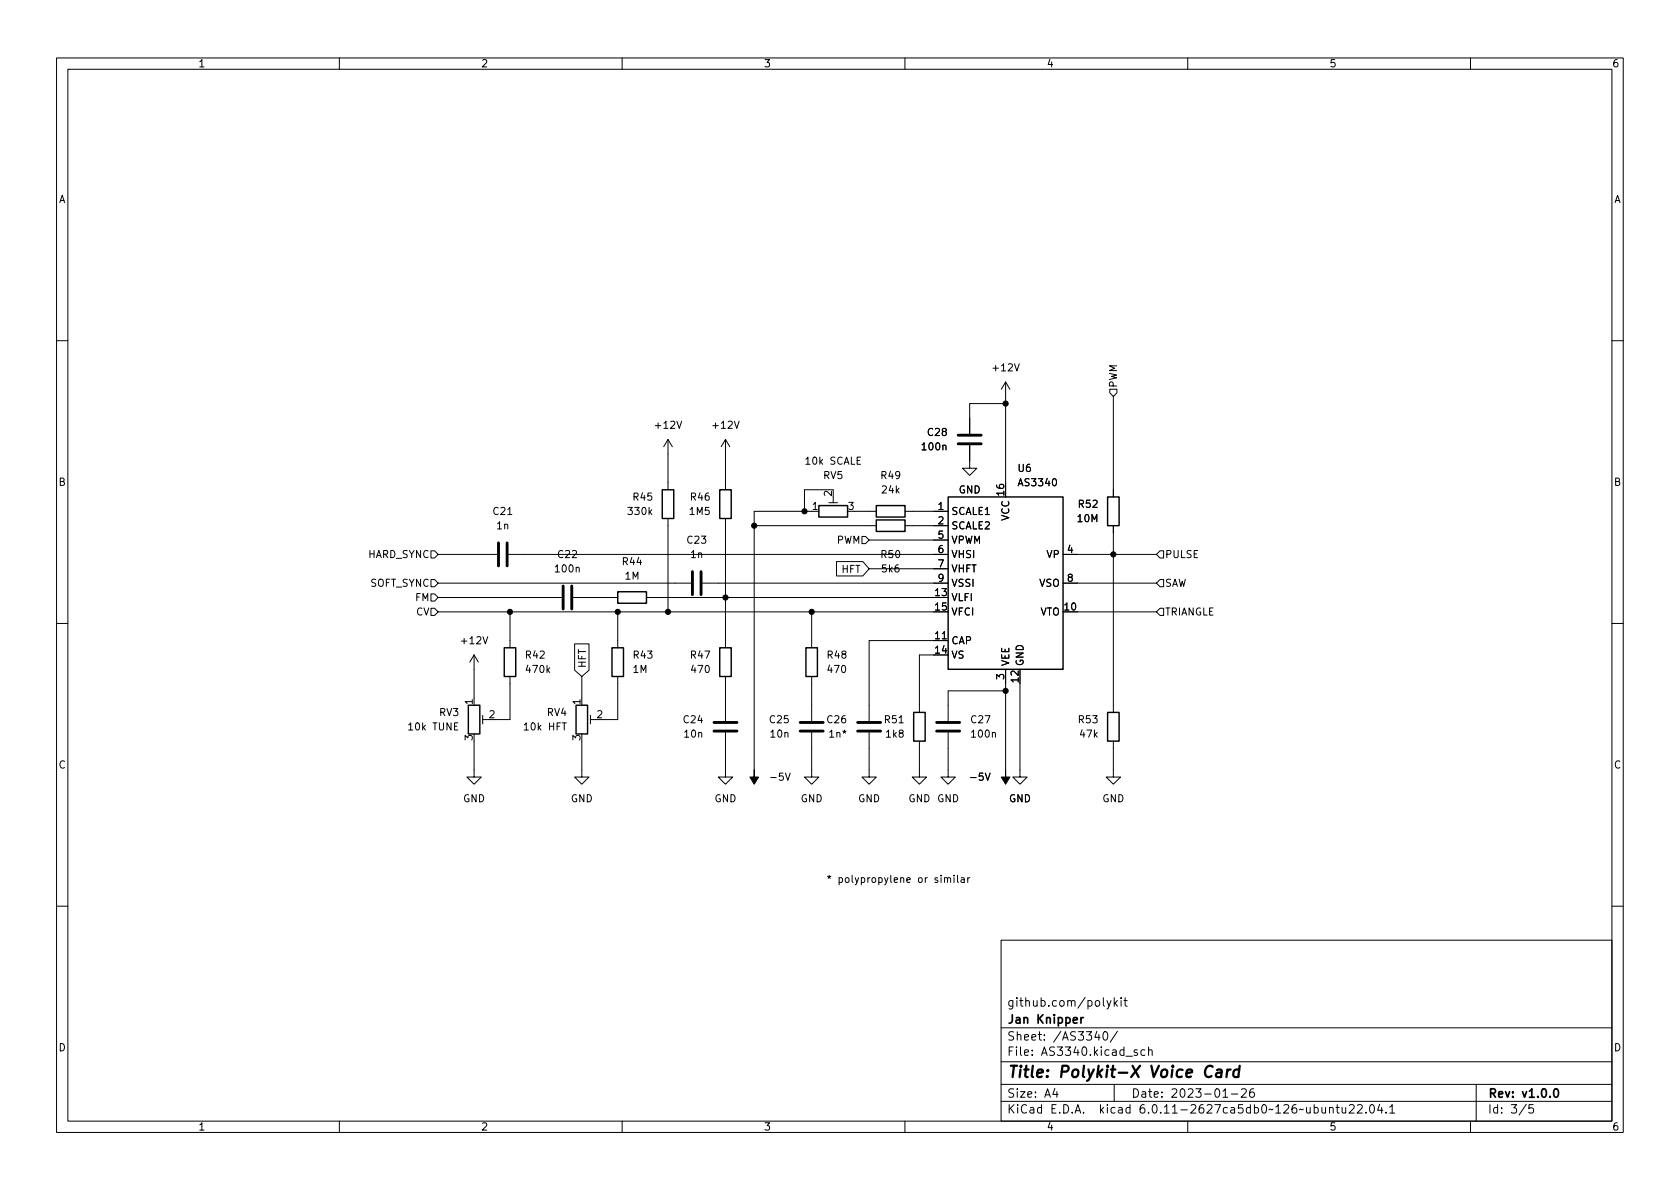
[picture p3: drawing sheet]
<svg xmlns="http://www.w3.org/2000/svg" width="297mm" height="210mm" viewBox="0 0 297 210" stroke-linecap="round" stroke-linejoin="round" font-family="sans-serif">
<g fill="none" stroke="#000" stroke-width=".18">
<path d="M10 10.2h277v190.1h-277zM12 12.2h273v186.1h-273zM60 10.2v2M110 10.2v2M160 10.2v2M210 10.2v2M260 10.2v2M10 60.2h2M118.1 77.7v8.9M118.1 77.7l-.8 1.3M118.1 77.7l.8 1.3M119.7 74.5l.4 1.3 .4-1.3"/>
<path d="M128.3 77.7l-.8 1.3M128.3 77.7v8.9M128.3 77.7l.7 1.3M129.8 74.5l.5 1.3 .4-1.3M166.7 78.8l.2-.1 .3 .1 .1 .8M171.4 78.7v4.1h1.3l-1.3 1.3-1.2-1.3h1.2M177.8 67.6l-.8 1.2M177.8 67.6v20.3M177.8 67.6l.8 1.2M177.8 71.4h-6.4v5.3M179.4 64.3l.4 1.3 .4-1.3M196.2 68.8h1.3v.7l-.7 .6-.6-.6z"/>
<path d="M196.8 70.1v17.8M285 60.2h2M76.2 97.4h.6l.7 .6-.7 .7h-.6zM77.5 98h10.4M89.8 91h.7M89.9 98h77.7M114.9 90.5l.3 .5M115.2 90.1l-.4 .5M118.1 91.7v16.5M128.3 91.7v22.8M133.3 93h21.6M144.8 90.4h-11.5v45.7"/>
<path d="M146.6 88.9h1.5M147.3 87.9v1M147.3 86.6h-5.1v3.8M147.9 99.3h4.7l1.1 1.3-1.1 1.2h-4.7zM151.1 90.4h3.8M152.4 94.9h.6l.7 .6-.7 .6h-.6zM153.7 95.5h13.9M160 90.4h7.6M160 93h7.6M186.2 84.8l.2-.2a.68 .68 0 0 1 .4 .7 .68 .68 0 0 1-.4 .6l-.2-.1-.1-.4zM188 98h16.5M196.8 93v33"/>
<path d="M205.1 97.4h.6v1.3h-.6l-.6-.7zM10 110.2h2M76.2 105h.6l.7 .7-.7 .6h-.6zM76.2 107.6h.6l.7 .6-.7 .6h-.6zM76.2 102.5h.6l.7 .6-.7 .7h-.6zM77.5 103.1h44.7M77.5 105.7h21.8M77.5 108.2h90.1M83.8 115.8v8.9M83.8 115.8l-.7 1.3M83.8 115.8l.8 1.3M85.4 112.6l.4 1.3 .4-1.3"/>
<path d="M90.2 119.6v7.6h-2.6M90.2 108.2v6.3M96.8 118.4l.4 .5M97.2 118.1l-.5 .5M101.3 105.7h7.9M101.6 113.9h2.5v4.6l-1.2 1.1-1.3-1.1zM101.9 100.4l.2-.1 .3 .1v.8M102.9 119.6v5.1M109.2 119.6v7.6h-2.5M109.2 108.2v6.3M114.3 105.7h53.3M124.2 103.1h43.4"/>
<path d="M128.3 119.6v7.9M143.5 108.2v6.3M143.5 119.6v7.9M153.7 100.6h13.9M166.6 113h.7M167.6 113.3h-13.9v14.2M167.6 115.8h-5v10.2M177.8 118.4v17.7M180.3 118.4v19h1.3l-1.3 1.3-1.2-1.3h1.2M188 103.1h16.5M188 108.2h16.5M205.1 107.6h.6v1.2h-.6l-.6-.6z"/>
<path d="M205.1 102.5h.6v1.3h-.6l-.6-.7zM285 110.2h2M83.8 131.1v6.3h1.3l-1.3 1.3-1.3-1.3h1.3M85.3 126.5v1.5M85.3 127.2h1.1M102.9 131.1v6.3h1.2l-1.2 1.3-1.3-1.3h1.3M104.4 127.2h1M104.4 126.5v1.5M128.3 129.5v7.9h1.2l-1.2 1.3-1.3-1.3h1.3M138.9 136.7l.4 1.3 .4-1.3M143.5 129.5v7.9h1.3l-1.3 1.3-1.3-1.3h1.3M149 129.3l.3 .1 .3-.1"/>
<path d="M153.7 129.5v7.9h1.2l-1.2 1.3-1.3-1.3h1.3M159 127.8h.7M162.6 131.1v6.3h1.2l-1.2 1.3-1.3-1.3h1.3M167.6 129.5v7.9h1.3l-1.3 1.3-1.2-1.3h1.2M174.2 136.7l.4 1.3 .5-1.3M175.5 129.6l.1-.1 .3 .1 .1 .8M177.8 122.2h-10.2v5.3M196.8 131.1v6.3h1.3l-1.3 1.3-1.2-1.3h1.2M159.2 155.3l.2-.1 .3 .1 .1 .7M160.3 155.6l.6-.1v-.2l-.4-.1-.2 .2 .1 .6h.5M171.5 155.2l-.4 .2M10 160.2h2"/>
<path d="M177 166.3h108v32h-108zM195.7 176.9l.4 1M196.4 176.9l-.5 1.4-.2 .1M197 176.4v1.5M197.1 177.4l.5 .5M197.6 176.9l-.6 .6M198.2 176.4v.2M198.2 176.9v1M198.7 176.9h.6M198.9 176.4v1.3l.4 .2M285 160.2h2M60 198.3v2"/>
<path d="M110 198.3v2M160 198.3v2M177 194.8h108M177 191.8h108M177 187.8h108M177 181.8h108M182.5 186.5v.1M182.5 185.7v.1M184.6 183.8v.1M184.6 183v.1M195.1 182.6l.3-.2a.81 .81 0 0 1 .5 .7 .81 .81 0 0 1-.3 .8h-.1a.81 .81 0 0 1-.4-1.3zM197 191.8v3"/>
<path d="M197.6 182.4l-1.3 1.9M202.4 185.7l-.4-.1-.3 .3v.4l.2 .3h.5M203.1 185.8l.2-.2 .3 .1 .1 .9M203.1 185.1v1.5M210 198.3v2M217.7 193.5h1.2M219.5 192.7l.6-.2 .2 .2 .1 .3-1 1h1M221.6 192.5a.59 .59 0 0 0-.7 .7v.5l.2 .3h.4l.2-.1 .1-.5-.2-.2-.4-.1-.3 .3M238.6 195.5l.5-.2 .3 .2v.3l-.9 1h.9M240 195.5l.6-.2 .2 .2 .1 .3-1 1h1M241.5 196.7v.1M242.4 195.4l.1-.1a.81 .81 0 0 1 .6 .7 .81 .81 0 0 1-.3 .8h-.2a.81 .81 0 0 1-.5-.6 .81 .81 0 0 1 .3-.8z"/>
<path d="M243.9 195.3l-.3 1h.9M244.3 195.8v1M245.1 196.7v.1M245.7 195.8l.4-.5v1.5M245.7 196.8h.9M260 198.3v2M261 191.8v6.5M271.1 195.3h-.7l-.1 .7 .2-.1 .5 .1 .2 .2-.1 .5-.2 .1-.6-.1"/>
</g>
<path d="M200.2 188.5l1.1 2M201.6 188.5l-1.6 2" fill="none" stroke="#000" stroke-width=".4"/>
<g fill="none" stroke="#000" stroke-width=".51">
<path d="M169.4 78.5h4.1M169.4 77h4.1M88.1 96v4.1M89.7 96v4.1M99.6 103.6v4.1M101.1 103.6v4.1M122.4 101.1v4.1M124 101.1v4.1M126.2 129.3h4.1M126.2 127.8h4.1M141.5 129.3h4M141.5 127.8h4"/>
<path d="M151.6 129.3h4.1M151.6 127.8h4.1M165.6 129.3h4.1M165.6 127.8h4.1"/>
</g>
<g fill="#000" stroke="#000" stroke-width=".18">
<path d="M133.3 136.1v1.3h.8l-.8 1.3-.7-1.3h.7zM177.8 136.1v1.3h.8l-.8 1.3-.8-1.3h.8z"/>
<circle cx="177.8" cy="71.4" r=".46"/>
<circle cx="133.3" cy="93" r=".46"/>
<circle cx="142.2" cy="90.4" r=".46"/>
<circle cx="196.8" cy="98" r=".46"/>
<circle cx="90.2" cy="108.2" r=".46"/>
<circle cx="109.2" cy="108.2" r=".46"/>
<circle cx="118.1" cy="108.2" r=".46"/>
<circle cx="128.3" cy="105.7" r=".46"/>
<circle cx="143.5" cy="108.2" r=".46"/>
<circle cx="177.8" cy="122.2" r=".46"/>
</g>
<g fill="none" stroke="#000" stroke-width=".25">
<path d="M117.1 86.6h2v5.1h-2zM127.3 86.6h2v5.1h-2zM144.8 89.4h5.1v2h-5.1zM154.9 89.4h5.1v2h-5.1zM154.9 91.9h5.1v2.1h-5.1zM167.6 87.9h20.4v30.5h-20.4zM195.8 87.9h2.1v5.1h-2.1zM89.2 114.5h2v5.1h-2zM108.2 114.5h2v5.1h-2zM109.2 104.6h5.1v2.1h-5.1zM127.3 114.5h2v5.1h-2zM142.5 114.5h2v5.1h-2z"/>
<path d="M82.8 124.7h2v5.1h-2zM101.9 124.7h2v5.1h-2zM161.5 126h2.1v5.1h-2.1zM195.8 126h2.1v5.1h-2.1z"/>
</g>
<g font-size="2.8">
<text x="178" y="191.2">Title:</text>
<text x="187.3" y="191.2">Polykit-X</text>
<text x="203.7" y="191.2">Voice</text>
<text x="213.5" y="191.2">Card</text>
</g>
<g font-size="2.1">
<text x="178" y="178.5">github.com/polykit</text>
<text x="178" y="184.5">Sheet:</text>
<text x="178" y="181.5">Jan</text>
<text x="183.3" y="181.5">Knipper</text>
<text x="186.2" y="184.5">/AS3340/</text>
<text x="178" y="187.2">File:</text>
<text x="184.4" y="187.2">AS3340.kicad_sch</text>
<text x="178" y="197.4">KiCad</text>
<text x="178" y="194.6">Size:</text>
<text x="184.7" y="194.6">A4</text>
<text x="185.7" y="197.4">E.D.A.</text>
<text x="194.6" y="197.4">kicad</text>
<text x="200" y="194.6">Date:</text>
<text x="201.8" y="197.4">6.0.11-2627ca5db0~126~ubuntu22.04.1</text>
<text x="207" y="194.6">2023-01-26</text>
<text x="263" y="194.6">Rev:</text>
<text x="263" y="197.4">Id:</text>
<text x="267.1" y="197.4">3/5</text>
<text x="269.1" y="194.6">v1.0.0</text>
</g>
<g font-size="1.8">
<text x="35" y="12.3">1</text>
<text x="85" y="12.3">2</text>
<text x="135" y="12.3">3</text>
<text x="185" y="12.3">4</text>
<text x="235" y="12.3">5</text>
<text x="285" y="12.3">6</text>
<text x="10.4" y="36.3">A</text>
<text x="285.4" y="36.3">A</text>
<text x="175.2" y="66">+12V</text>
<text x="197.9" y="68.6" transform="rotate(-90 197.9 68.6)">PWM</text>
<text x="115.5" y="76.2">+12V</text>
<text x="125.7" y="76.2">+12V</text>
<text x="163.8" y="77.5">C28</text>
<text x="142.2" y="82.6">10k</text>
<text x="146.7" y="82.6">SCALE</text>
<text x="162.7" y="80">100n</text>
<text x="179.8" y="83.8">U6</text>
<text x="10.3" y="86.3">B</text>
<text x="111.7" y="88.9">R45</text>
<text x="121.9" y="88.9">R46</text>
<text x="145.5" y="85.1">RV5</text>
<text x="147.1" y="87.9" transform="rotate(-90 147.1 87.9)">2</text>
<text x="155.6" y="85.1">R49</text>
<text x="155.7" y="87.6">24k</text>
<text x="169.4" y="87.6">GND</text>
<text x="177.5" y="87.9" transform="rotate(-90 177.5 87.9)">16</text>
<text x="179.8" y="86.4">AS3340</text>
<text x="285.3" y="86.3">B</text>
<text x="87" y="91.4">C21</text>
<text x="87.6" y="94">1n</text>
<text x="110.8" y="91.4">330k</text>
<text x="121.7" y="91.4">1M5</text>
<text x="143.5" y="90.2">1</text>
<text x="149.8" y="90.2">3</text>
<text x="165.7" y="90.2">1</text>
<text x="165.7" y="92.7">2</text>
<text x="165.7" y="95.2">5</text>
<text x="168.1" y="91.4">SCALE1</text>
<text x="168.1" y="94">SCALE2</text>
<text x="178.8" y="92.2" transform="rotate(-90 178.8 92.2)">VCC</text>
<text x="190.3" y="92.7">10M</text>
<text x="190.5" y="90.2">R52</text>
<text x="65" y="99.1">HARD_SYNC</text>
<text x="97.9" y="101.6">100n</text>
<text x="98.4" y="99.1">C22</text>
<text x="109.8" y="100.3">R44</text>
<text x="121.3" y="96.5">C23</text>
<text x="121.9" y="99.1">1n</text>
<text x="147.9" y="96.5">PWM</text>
<text x="148.7" y="101.7">HFT</text>
<text x="155.6" y="99.1">R50</text>
<text x="155.7" y="101.6">5k6</text>
<text x="165.7" y="97.8">6</text>
<text x="165.7" y="100.3">7</text>
<text x="168.1" y="96.5">VPWM</text>
<text x="168.1" y="99.1">VHSI</text>
<text x="168.1" y="101.6">VHFT</text>
<text x="184.9" y="99.1">VP</text>
<text x="188.5" y="97.8">4</text>
<text x="205.9" y="99.1">PULSE</text>
<text x="65.4" y="104.1">SOFT_SYNC</text>
<text x="73.3" y="106.7">FM</text>
<text x="110.4" y="102.9">1M</text>
<text x="165.1" y="105.4">13</text>
<text x="165.1" y="107.9">15</text>
<text x="165.7" y="102.9">9</text>
<text x="168.1" y="106.7">VLFI</text>
<text x="168.1" y="104.1">VSSI</text>
<text x="183.7" y="104.1">VSO</text>
<text x="187.9" y="107.9">10</text>
<text x="188.5" y="102.9">8</text>
<text x="205.9" y="104.1">SAW</text>
<text x="73.5" y="109.2">CV</text>
<text x="165.1" y="113">11</text>
<text x="168.1" y="109.2">VFCI</text>
<text x="183.9" y="109.2">VTO</text>
<text x="205.9" y="109.2">TRIANGLE</text>
<text x="81.2" y="114.3">+12V</text>
<text x="92.7" y="116.8">R42</text>
<text x="92.7" y="119.4">470k</text>
<text x="104" y="118.2" transform="rotate(-90 104 118.2)">HFT</text>
<text x="111.8" y="116.8">R43</text>
<text x="111.8" y="119.4">1M</text>
<text x="121.9" y="116.8">R47</text>
<text x="121.9" y="119.4">470</text>
<text x="146.1" y="116.8">R48</text>
<text x="146.1" y="119.4">470</text>
<text x="165.1" y="115.6">14</text>
<text x="168.1" y="114.3">CAP</text>
<text x="168.1" y="116.8">VS</text>
<text x="178.8" y="117.9" transform="rotate(-90 178.8 117.9)">VEE</text>
<text x="181.4" y="117.9" transform="rotate(-90 181.4 117.9)">GND</text>
<text x="83.6" y="124.8" transform="rotate(-90 83.6 124.8)">1</text>
<text x="102.6" y="124.8" transform="rotate(-90 102.6 124.8)">1</text>
<text x="177.5" y="120.3" transform="rotate(-90 177.5 120.3)">3</text>
<text x="180.1" y="120.9" transform="rotate(-90 180.1 120.9)">12</text>
<text x="71.9" y="129.5">10k</text>
<text x="76.5" y="129.5">TUNE</text>
<text x="77.6" y="127">RV3</text>
<text x="83.6" y="131.1" transform="rotate(-90 83.6 131.1)">3</text>
<text x="86.3" y="127">2</text>
<text x="92.4" y="129.5">10k</text>
<text x="96.6" y="127">RV4</text>
<text x="96.9" y="129.5">HFT</text>
<text x="102.6" y="131.1" transform="rotate(-90 102.6 131.1)">3</text>
<text x="105.4" y="127">2</text>
<text x="120.6" y="128.3">C24</text>
<text x="120.7" y="130.8">10n</text>
<text x="135.9" y="128.3">C25</text>
<text x="136" y="130.8">10n</text>
<text x="146" y="128.3">C26</text>
<text x="146.4" y="130.8">1n*</text>
<text x="156.2" y="128.3">R51</text>
<text x="156.4" y="130.8">1k8</text>
<text x="171.5" y="128.3">C27</text>
<text x="171.5" y="130.8">100n</text>
<text x="190.5" y="128.3">R53</text>
<text x="190.7" y="130.8">47k</text>
<text x="10.3" y="136.3">C</text>
<text x="285.3" y="136.3">C</text>
<text x="81.8" y="142.2">GND</text>
<text x="100.9" y="142.2">GND</text>
<text x="126.3" y="142.2">GND</text>
<text x="135.9" y="138.4">-5V</text>
<text x="141.5" y="142.2">GND</text>
<text x="151.7" y="142.2">GND</text>
<text x="160.5" y="142.2">GND GND</text>
<text x="171.2" y="138.4">-5V</text>
<text x="178.3" y="142.2">GND</text>
<text x="194.8" y="142.2">GND</text>
<text x="146" y="156.1">*</text>
<text x="148.1" y="156.1">polypropylene</text>
<text x="162.4" y="156.1">or</text>
<text x="165.4" y="156.1">similar</text>
<text x="10.3" y="186.3">D</text>
<text x="285.3" y="186.3">D</text>
<text x="35" y="200.3">1</text>
<text x="85" y="200.3">2</text>
<text x="135" y="200.3">3</text>
<text x="185" y="200.3">4</text>
<text x="235" y="200.3">5</text>
<text x="285" y="200.3">6</text>
</g>
</svg>
